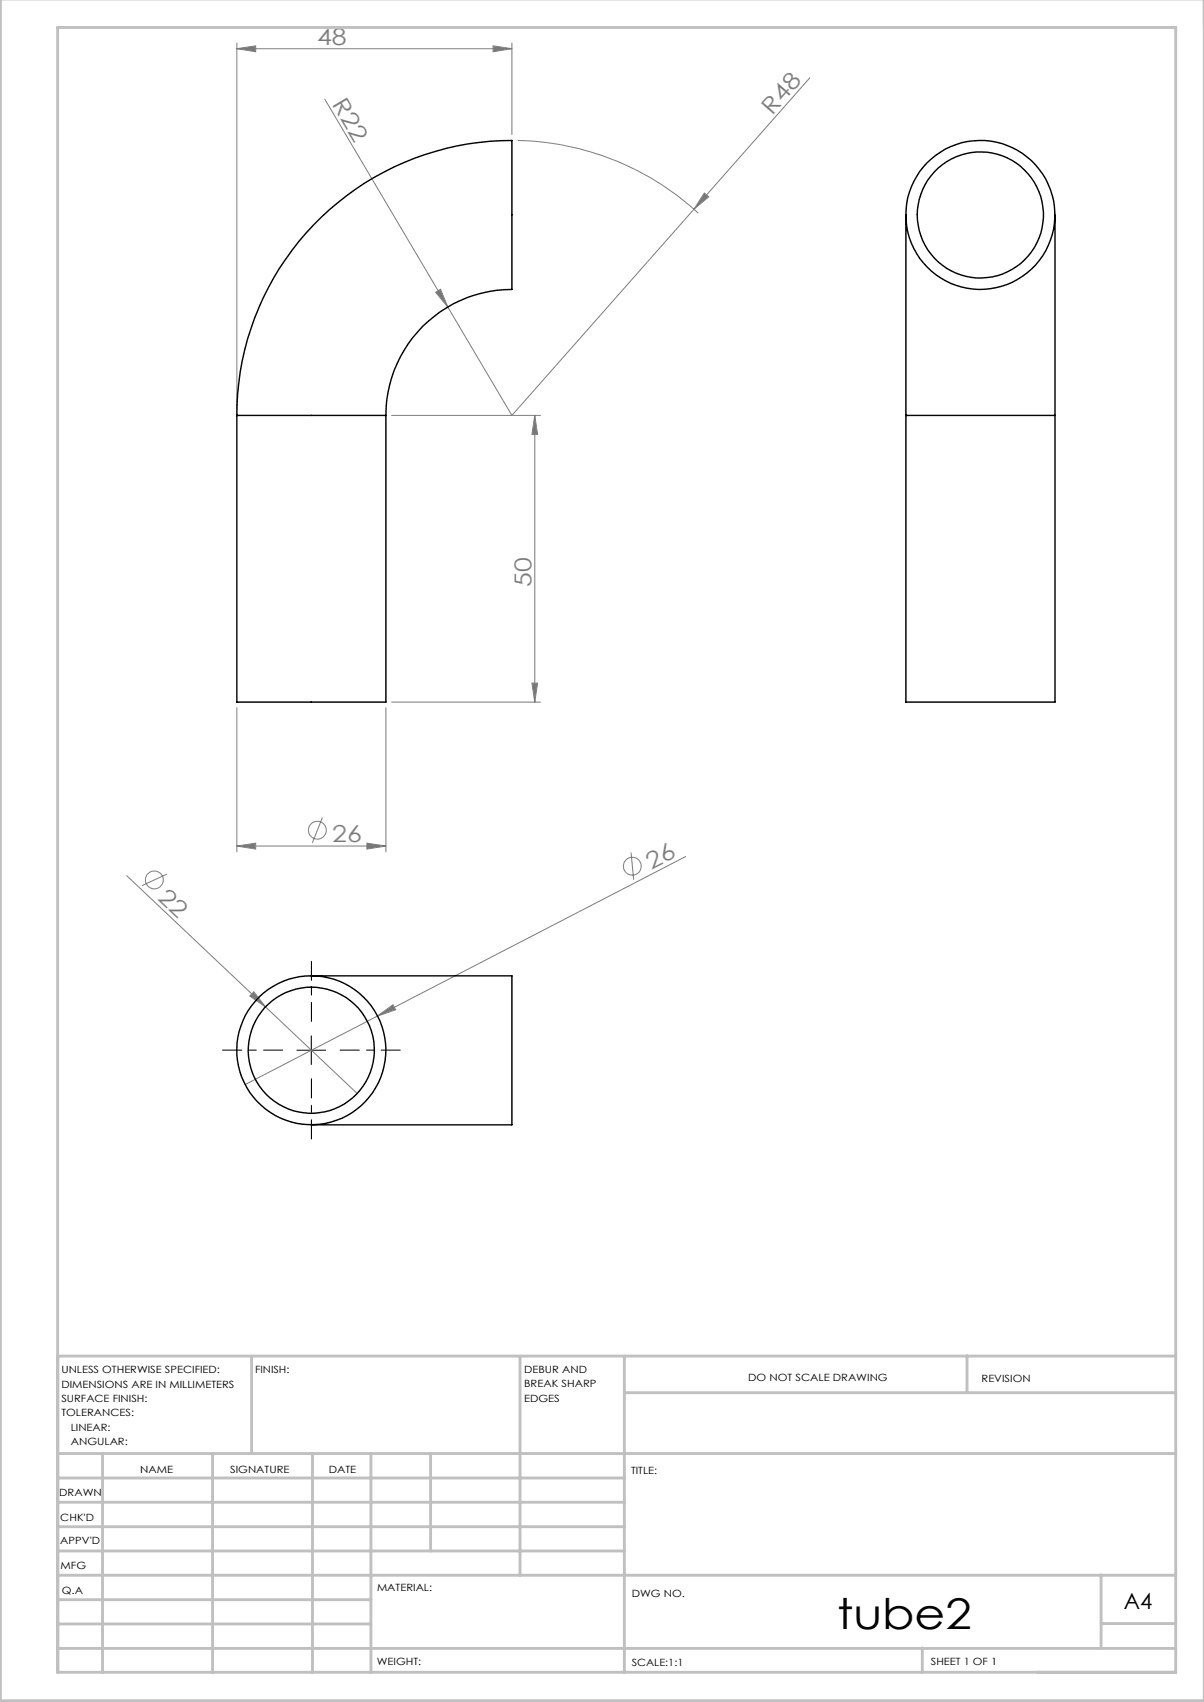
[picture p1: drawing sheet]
<svg xmlns="http://www.w3.org/2000/svg" width="210mm" height="297mm" viewBox="0 0 210 297" stroke-linecap="round" stroke-linejoin="round" font-family="sans-serif">
<g fill="none" stroke="#808080" stroke-width=".18">
<path d="M41.3 8.5l3.3-.5v1zM41.3 7.5v64M41.3 8.5h48M56.7 17.3l32.6 55.2 31.7-36M86 8l3.3 .5-3.3 .5zM89.3 7.5v16M141.3 13.6l-20.3 22.9M90.3 24.5a48.2 48.2 0 0 1 31.5 12.7M122.8 33.7l.8 .7-2.6 2.1zM76 51l.8-.5 1.3 3.1zM68.3 72.5h26M93.3 72.5l.5 3.3h-1z"/>
<path d="M93.3 72.5v50M92.8 119.2h1l-.5 3.3zM41.3 123.5v25.2M67.3 123.5v25.2M68.3 122.5h26M22.1 152.8l24.2 22.9M29.1 152.5l-4.3 2M41.3 147.6l3.3-.5v1.1zM41.3 147.6h26M56.2 142.7l-1.7 4.4M64 147.1l3.3 .5-3.3 .6zM110.1 148.8l.4 4.7"/>
<path d="M119.6 149.5l-76.8 39.8M44.3 173.1l2 2.6-2.7-1.9zM46.3 175.7l16 15.1M65.8 177.3l2.7-2 .5 .9z"/>
<circle cx="26.9" cy="153.5" r="1.56"/>
<circle cx="55.4" cy="144.9" r="1.55"/>
<circle cx="110.3" cy="151.1" r="1.55"/>
</g>
<path d="M54.3 178.3v-10.5M49.3 183.3h-10.5M54.3 188.3v10.5M59.3 183.3h10.5" fill="none" stroke="#000" stroke-width=".18" stroke-dasharray="15.2 1.3 1.3 1.3" stroke-dashoffset="11.9"/>
<path d="M51.8 183.3h5M54.3 180.8v5" fill="none" stroke="#000" stroke-width=".18"/>
<g fill="none" stroke="#c0c0c0" stroke-width=".5">
<path d="M.1 -.1v296.9h209.9v-296.9M10.1 236.6h195M43.9 236.6v17M90.7 236.6v38.3M108.9 236.6v55.3M168.7 236.6v6.3M10.1 253.6h195M10.1 257.9h98.8M17.9 253.6v38.3M37.1 253.6v38.3M54.5 253.6v38.3M64.7 253.6v38.3"/>
<path d="M75.1 253.6v17M108.9 243h96.2M10.1 270.6h98.8M10.1 266.4h98.8M10.1 262.1h98.8M10.1 279.1h54.6M10.1 274.9h195M192.1 274.8v12.7M10.1 291.8h195v-287h-195v287.1M10.1 287.7h195M10.1 283.4h54.6M160.9 287.5v4.3"/>
<path d="M192.1 283.3h13"/>
</g>
<g fill="#808080">
<path d="M76 51l.8-.5 1.3 3.1z"/>
<path d="M44.3 173.1l2 2.6-2.7-1.9z"/>
<path d="M65.8 177.3l2.7-2 .5 .9z"/>
<path d="M122.8 33.7l.8 .7-2.6 2.1z"/>
<path d="M64 147.1l3.3 .5-3.3 .6zM41.3 147.6l3.3-.5v1.1zM86 8l3.3 .5-3.3 .5zM41.3 8.5l3.3-.5v1z"/>
<path d="M92.8 119.2h1l-.5 3.3zM93.3 72.5l.5 3.3h-1z"/>
</g>
<g fill="none" stroke="#000" stroke-width=".25">
<path d="M158 37.5v35M184 37.5v35M41.3 72.5a47.9 47.9 0 0 1 48-47.9v25.8a22.1 22.1 0 0 0-22 22.1M41.3 72.5v50h26v-50M41.3 72.5h26M158 72.5v50h26v-50M158 72.5h26M54.3 170.3h35v26h-35"/>
<circle cx="171" cy="37.5" r="11"/>
<circle cx="171" cy="37.5" r="13"/>
<circle cx="54.3" cy="183.3" r="13"/>
<circle cx="54.3" cy="183.3" r="11"/>
</g>
<text font-size="7.4" x="146" y="284.3">tube2</text>
<g font-size="4.1" fill="#808080">
<text x="55.3" y="7.9">48</text>
<text x="57.8" y="18.1" transform="rotate(59 57.8 18.1)">R22</text>
<text x="134.7" y="20.2" transform="rotate(-49 134.7 20.2)">R48</text>
<text x="92.7" y="102.4" transform="rotate(-90 92.7 102.4)">50</text>
<text x="57.9" y="147">26</text>
<text x="113.6" y="151.9" transform="rotate(-27 113.6 151.9)">26</text>
<text x="27.3" y="156.9" transform="rotate(43 27.3 156.9)">22</text>
</g>
<text font-size="3.9" x="196" y="280.7">A4</text>
<g font-size="1.7">
<text x="10.7" y="239.6">UNLESS OTHERWISE SPECIFIED:</text>
<text x="44.5" y="239.6">FINISH:</text>
<text x="91.4" y="239.6">DEBUR AND</text>
<text x="10.7" y="242.1">DIMENSIONS ARE IN MILLIMETERS</text>
<text x="10.7" y="244.6">SURFACE FINISH:</text>
<text x="91.4" y="242.1">BREAK SHARP</text>
<text x="91.4" y="244.6">EDGES</text>
<text x="130.5" y="240.9">DO NOT SCALE DRAWING</text>
<text x="171.2" y="241.1">REVISION</text>
<text x="10.7" y="247.1">TOLERANCES:</text>
<text x="12.3" y="249.6">LINEAR:</text>
<text x="12.3" y="252.1">ANGULAR:</text>
<text x="24.4" y="257.1">NAME</text>
<text x="40.1" y="257">SIGNATURE</text>
<text x="57.3" y="257">DATE</text>
<text x="110.1" y="257.3">TITLE:</text>
<text x="10.3" y="261.1">DRAWN</text>
<text x="10.5" y="269.5">APPV'D</text>
<text x="10.5" y="265.4">CHK'D</text>
<text x="10.6" y="273.8">MFG</text>
<text x="10.8" y="278.2">Q.A</text>
<text x="65.8" y="277.6">MATERIAL:</text>
<text x="110.2" y="278.7">DWG NO.</text>
<text x="65.7" y="290.6">WEIGHT:</text>
<text x="110.2" y="290.7">SCALE:1:1</text>
<text x="162.4" y="290.6">SHEET 1 OF 1</text>
</g>
</svg>
